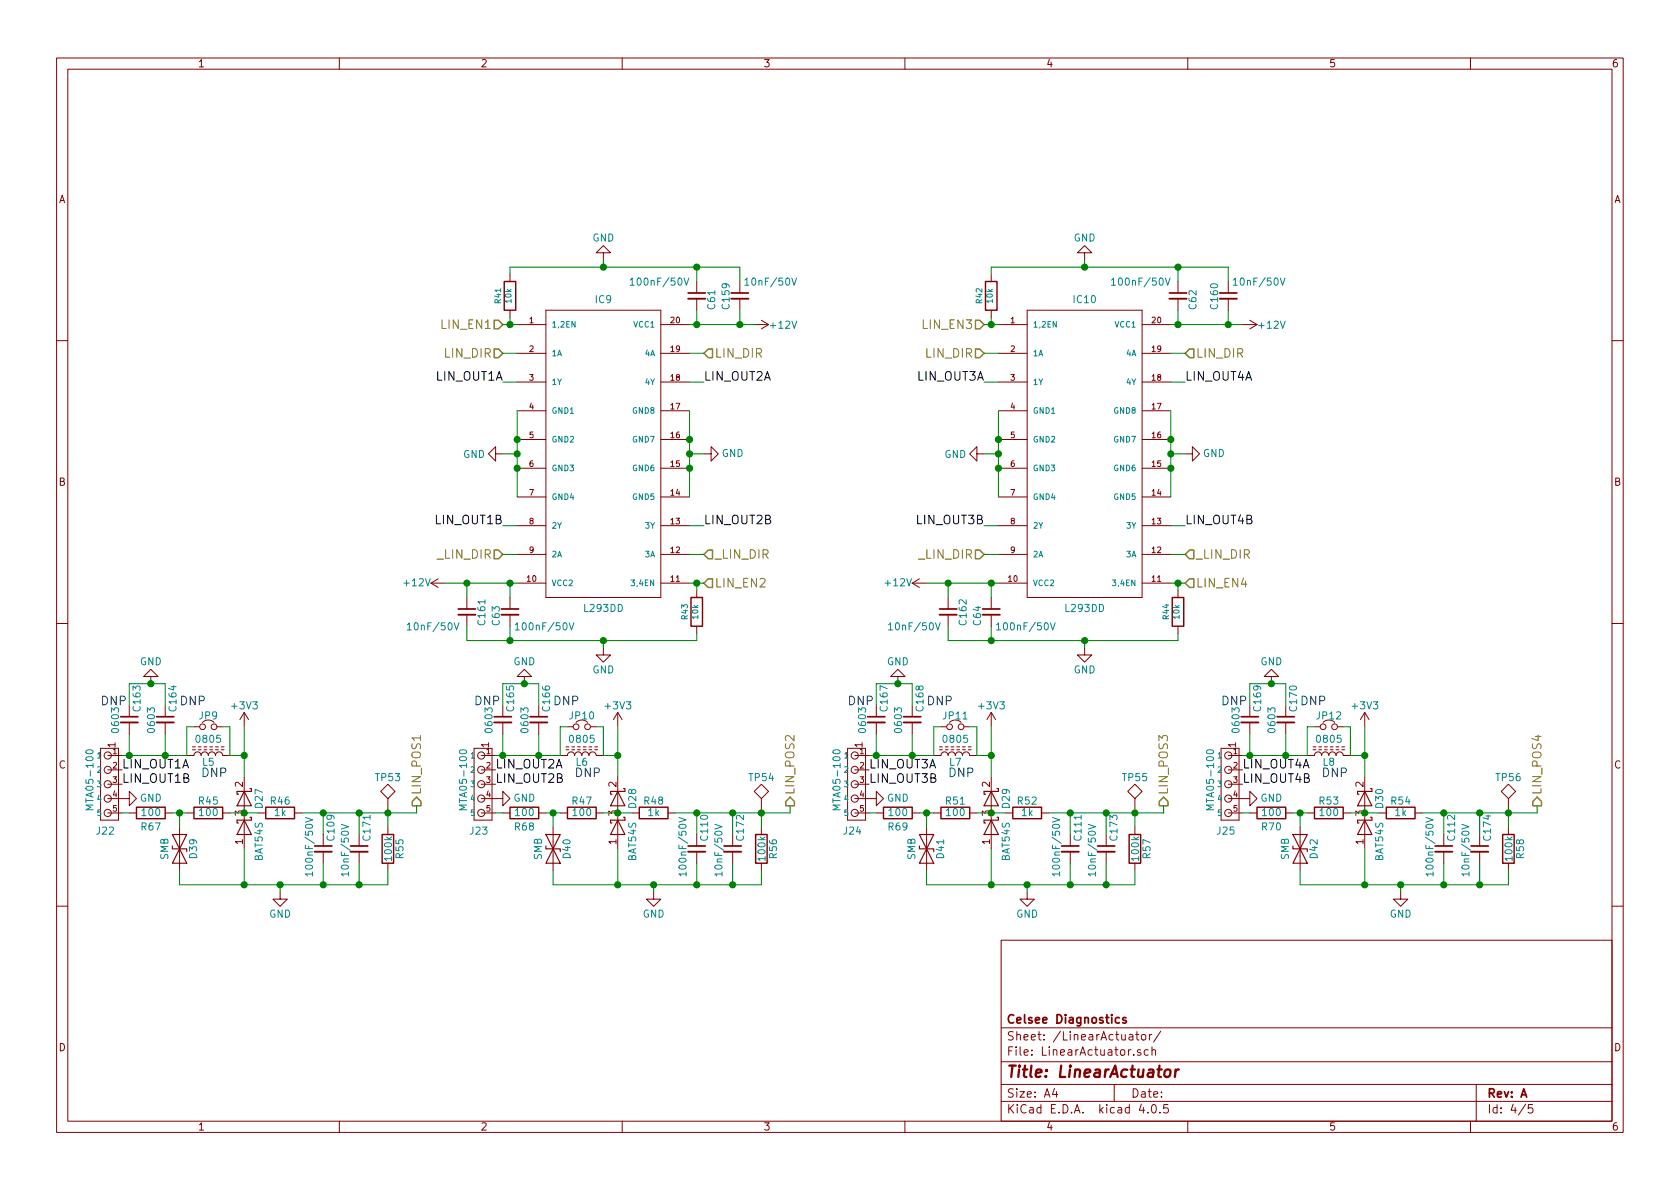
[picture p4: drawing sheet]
EESchema Schematic File Version 2
LIBS:power
LIBS:device
LIBS:transistors
LIBS:conn
LIBS:linear
LIBS:regul
LIBS:74xx
LIBS:cmos4000
LIBS:adc-dac
LIBS:memory
LIBS:xilinx
LIBS:microcontrollers
LIBS:dsp
LIBS:microchip
LIBS:analog_switches
LIBS:motorola
LIBS:texas
LIBS:intel
LIBS:audio
LIBS:interface
LIBS:digital-audio
LIBS:philips
LIBS:display
LIBS:cypress
LIBS:siliconi
LIBS:opto
LIBS:atmel
LIBS:contrib
LIBS:valves
LIBS:FreedomBoards
LIBS:FQT13N06L
LIBS:con-amp
LIBS:l293dd
LIBS:l6472
LIBS:bat43
LIBS:bav99
LIBS:schmitt
LIBS:TruStability
LIBS:TestPoint
LIBS:diodes
LIBS:jumper
LIBS:PREP400-cache
EELAYER 25 0
EELAYER END
$Descr A4 11693 8268
encoding utf-8
Sheet 4 5
Title "LinearActuator"
Date ""
Rev "A"
Comp "Celsee Diagnostics"
Comment1 ""
Comment2 ""
Comment3 ""
Comment4 ""
$EndDescr
Text HLabel 3500 2450 0    60   Input ~ 0
LIN_DIR
Text HLabel 3500 2250 0    60   Input ~ 0
LIN_EN1
Text HLabel 4900 4050 2    60   Input ~ 0
LIN_EN2
$Comp
L L293DD IC9
U 1 1
P 4200 2950
F 0 "IC9" H 4200 3800 50  0000 C BNN
F 1 "L293DD" H 4200 1650 50  0000 C BNN
F 2 "ics:SOIC-20" H 4200 3100 50  0001 C CNN
F 3 "~" H 4200 2950 60  0000 C CNN
	1    4200 2950
	1    0    0    -1  
$EndComp
$Comp
L R R43
U 1 1
P 4850 4250
F 0 "R43" V 4930 4250 40  0000 C CNN
F 1 "10k" V 4857 4251 40  0000 C CNN
F 2 "resistors:RES_SMD_0603" V 4780 4250 30  0001 C CNN
F 3 "~" H 4850 4250 30  0000 C CNN
F 4 "RMCF0402FT10K0" H 4850 4250 30  0001 C CNN "Field5"
F 5 "RMCF0402FT10K0CT-ND" H 4850 4250 30  0001 C CNN "Field6"
F 6 "RES 10K OHM 1/16W 1% 0402" H 4850 4250 30  0001 C CNN "Field7"
	1    4850 4250
	-1   0    0    1   
$EndComp
Text HLabel 4900 3850 2    60   Input ~ 0
_LIN_DIR
Text HLabel 3500 3850 0    60   Input ~ 0
_LIN_DIR
Text HLabel 4900 2450 2    60   Input ~ 0
LIN_DIR
$Comp
L GND #PWR0108
U 1 1
P 3500 3150
F 0 "#PWR0108" H 3500 2900 50  0001 C CNN
F 1 "GND" V 3500 2950 50  0000 C CNN
F 2 "" H 3500 3150 50  0000 C CNN
F 3 "" H 3500 3150 50  0000 C CNN
	1    3500 3150
	0    1    1    0   
$EndComp
$Comp
L GND #PWR0109
U 1 1
P 4900 3150
F 0 "#PWR0109" H 4900 2900 50  0001 C CNN
F 1 "GND" V 4900 2950 50  0000 C CNN
F 2 "" H 4900 3150 50  0000 C CNN
F 3 "" H 4900 3150 50  0000 C CNN
	1    4900 3150
	0    -1   -1   0   
$EndComp
$Comp
L +12V #PWR0110
U 1 1
P 3100 4050
F 0 "#PWR0110" H 3100 3900 50  0001 C CNN
F 1 "+12V" V 3100 4250 50  0000 C CNN
F 2 "" H 3100 4050 50  0000 C CNN
F 3 "" H 3100 4050 50  0000 C CNN
	1    3100 4050
	0    -1   -1   0   
$EndComp
$Comp
L +12V #PWR0111
U 1 1
P 5250 2250
F 0 "#PWR0111" H 5250 2100 50  0001 C CNN
F 1 "+12V" V 5250 2450 50  0000 C CNN
F 2 "" H 5250 2250 50  0000 C CNN
F 3 "" H 5250 2250 50  0000 C CNN
	1    5250 2250
	0    1    1    0   
$EndComp
$Comp
L GND #PWR0112
U 1 1
P 4200 4500
F 0 "#PWR0112" H 4200 4250 50  0001 C CNN
F 1 "GND" H 4200 4350 50  0000 C CNN
F 2 "" H 4200 4500 50  0000 C CNN
F 3 "" H 4200 4500 50  0000 C CNN
	1    4200 4500
	1    0    0    -1  
$EndComp
$Comp
L R R41
U 1 1
P 3550 2050
F 0 "R41" V 3630 2050 40  0000 C CNN
F 1 "10k" V 3557 2051 40  0000 C CNN
F 2 "resistors:RES_SMD_0603" V 3480 2050 30  0001 C CNN
F 3 "~" H 3550 2050 30  0000 C CNN
F 4 "RMCF0402FT10K0" H 3550 2050 30  0001 C CNN "Field5"
F 5 "RMCF0402FT10K0CT-ND" H 3550 2050 30  0001 C CNN "Field6"
F 6 "RES 10K OHM 1/16W 1% 0402" H 3550 2050 30  0001 C CNN "Field7"
	1    3550 2050
	-1   0    0    1   
$EndComp
Text Label 3500 2650 2    60   ~ 0
LIN_OUT1A
Text Label 3500 3650 2    60   ~ 0
LIN_OUT1B
Text Label 4900 2650 0    60   ~ 0
LIN_OUT2A
Text Label 4900 3650 0    60   ~ 0
LIN_OUT2B
Text HLabel 6850 2450 0    60   Input ~ 0
LIN_DIR
Text HLabel 6850 2250 0    60   Input ~ 0
LIN_EN3
Text HLabel 8250 4050 2    60   Input ~ 0
LIN_EN4
$Comp
L L293DD IC10
U 1 1
P 7550 2950
F 0 "IC10" H 7550 3800 50  0000 C BNN
F 1 "L293DD" H 7550 1650 50  0000 C BNN
F 2 "ics:SOIC-20" H 7550 3100 50  0001 C CNN
F 3 "~" H 7550 2950 60  0000 C CNN
	1    7550 2950
	1    0    0    -1  
$EndComp
Text HLabel 8250 3850 2    60   Input ~ 0
_LIN_DIR
Text HLabel 6850 3850 0    60   Input ~ 0
_LIN_DIR
Text HLabel 8250 2450 2    60   Input ~ 0
LIN_DIR
$Comp
L GND #PWR0113
U 1 1
P 6850 3150
F 0 "#PWR0113" H 6850 2900 50  0001 C CNN
F 1 "GND" V 6850 2950 50  0000 C CNN
F 2 "" H 6850 3150 50  0000 C CNN
F 3 "" H 6850 3150 50  0000 C CNN
	1    6850 3150
	0    1    1    0   
$EndComp
$Comp
L GND #PWR0114
U 1 1
P 8250 3150
F 0 "#PWR0114" H 8250 2900 50  0001 C CNN
F 1 "GND" V 8250 2950 50  0000 C CNN
F 2 "" H 8250 3150 50  0000 C CNN
F 3 "" H 8250 3150 50  0000 C CNN
	1    8250 3150
	0    -1   -1   0   
$EndComp
$Comp
L +12V #PWR0115
U 1 1
P 6450 4050
F 0 "#PWR0115" H 6450 3900 50  0001 C CNN
F 1 "+12V" V 6450 4250 50  0000 C CNN
F 2 "" H 6450 4050 50  0000 C CNN
F 3 "" H 6450 4050 50  0000 C CNN
	1    6450 4050
	0    -1   -1   0   
$EndComp
Text Label 6850 2650 2    60   ~ 0
LIN_OUT3A
Text Label 6850 3650 2    60   ~ 0
LIN_OUT3B
Text Label 8250 2650 0    60   ~ 0
LIN_OUT4A
Text Label 8250 3650 0    60   ~ 0
LIN_OUT4B
Text Label 850  5350 0    60   ~ 0
LIN_OUT1A
Text Label 850  5450 0    60   ~ 0
LIN_OUT1B
$Comp
L MTA05-100 J22
U 1 1
P 750 5450
F 0 "J22" V 1100 5400 50  0000 L BNN
F 1 "MTA05-100" H 500 5550 50  0000 L BNN
F 2 "connectors:CON_AMP_MTA100_1x5" H 750 5600 50  0001 C CNN
F 3 "" H 750 5450 60  0000 C CNN
F 4 "640456-5" H 750 5450 60  0001 C CNN "Field5"
F 5 "A19471-ND" H 750 5450 60  0001 C CNN "Field6"
F 6 "CONN HEADER VERT 5POS .100 TIN" H 750 5450 60  0001 C CNN "Field7"
	1    750  5450
	0    -1   1    0   
$EndComp
Text HLabel 2900 5600 1    60   Output ~ 0
LIN_POS1
$Comp
L GND #PWR0116
U 1 1
P 850 5550
F 0 "#PWR0116" H 850 5300 50  0001 C CNN
F 1 "GND" V 850 5350 50  0000 C CNN
F 2 "" H 850 5550 50  0000 C CNN
F 3 "" H 850 5550 50  0000 C CNN
	1    850  5550
	0    -1   -1   0   
$EndComp
$Comp
L C_Small C63
U 1 1
P 3550 4250
F 0 "C63" V 3450 4150 50  0000 L CNN
F 1 "100nF/50V" H 4000 4150 50  0000 R CNN
F 2 "capacitors:CAP_SMD_0603" H 3550 4250 50  0001 C CNN
F 3 "" H 3550 4250 50  0000 C CNN
	1    3550 4250
	1    0    0    -1  
$EndComp
$Comp
L C_Small C61
U 1 1
P 4850 2050
F 0 "C61" V 4950 1950 50  0000 L CNN
F 1 "100nF/50V" H 4800 2150 50  0000 R CNN
F 2 "capacitors:CAP_SMD_0603" H 4850 2050 50  0001 C CNN
F 3 "" H 4850 2050 50  0000 C CNN
	1    4850 2050
	1    0    0    -1  
$EndComp
$Comp
L GND #PWR0117
U 1 1
P 4200 1800
F 0 "#PWR0117" H 4200 1550 50  0001 C CNN
F 1 "GND" H 4200 1650 50  0000 C CNN
F 2 "" H 4200 1800 50  0000 C CNN
F 3 "" H 4200 1800 50  0000 C CNN
	1    4200 1800
	-1   0    0    1   
$EndComp
$Comp
L R R42
U 1 1
P 6900 2050
F 0 "R42" V 6980 2050 40  0000 C CNN
F 1 "10k" V 6907 2051 40  0000 C CNN
F 2 "resistors:RES_SMD_0603" V 6830 2050 30  0001 C CNN
F 3 "~" H 6900 2050 30  0000 C CNN
F 4 "RMCF0402FT10K0" H 6900 2050 30  0001 C CNN "Field5"
F 5 "RMCF0402FT10K0CT-ND" H 6900 2050 30  0001 C CNN "Field6"
F 6 "RES 10K OHM 1/16W 1% 0402" H 6900 2050 30  0001 C CNN "Field7"
	1    6900 2050
	-1   0    0    1   
$EndComp
$Comp
L C_Small C62
U 1 1
P 8200 2050
F 0 "C62" V 8300 1950 50  0000 L CNN
F 1 "100nF/50V" H 8150 2150 50  0000 R CNN
F 2 "capacitors:CAP_SMD_0603" H 8200 2050 50  0001 C CNN
F 3 "" H 8200 2050 50  0000 C CNN
	1    8200 2050
	1    0    0    -1  
$EndComp
$Comp
L GND #PWR0118
U 1 1
P 7550 1800
F 0 "#PWR0118" H 7550 1550 50  0001 C CNN
F 1 "GND" H 7550 1650 50  0000 C CNN
F 2 "" H 7550 1800 50  0000 C CNN
F 3 "" H 7550 1800 50  0000 C CNN
	1    7550 1800
	-1   0    0    1   
$EndComp
$Comp
L R R44
U 1 1
P 8200 4250
F 0 "R44" V 8280 4250 40  0000 C CNN
F 1 "10k" V 8207 4251 40  0000 C CNN
F 2 "resistors:RES_SMD_0603" V 8130 4250 30  0001 C CNN
F 3 "~" H 8200 4250 30  0000 C CNN
F 4 "RMCF0402FT10K0" H 8200 4250 30  0001 C CNN "Field5"
F 5 "RMCF0402FT10K0CT-ND" H 8200 4250 30  0001 C CNN "Field6"
F 6 "RES 10K OHM 1/16W 1% 0402" H 8200 4250 30  0001 C CNN "Field7"
	1    8200 4250
	-1   0    0    1   
$EndComp
$Comp
L GND #PWR0119
U 1 1
P 7550 4500
F 0 "#PWR0119" H 7550 4250 50  0001 C CNN
F 1 "GND" H 7550 4350 50  0000 C CNN
F 2 "" H 7550 4500 50  0000 C CNN
F 3 "" H 7550 4500 50  0000 C CNN
	1    7550 4500
	1    0    0    -1  
$EndComp
$Comp
L C_Small C64
U 1 1
P 6900 4250
F 0 "C64" V 6800 4150 50  0000 L CNN
F 1 "100nF/50V" H 7350 4150 50  0000 R CNN
F 2 "capacitors:CAP_SMD_0603" H 6900 4250 50  0001 C CNN
F 3 "" H 6900 4250 50  0000 C CNN
	1    6900 4250
	1    0    0    -1  
$EndComp
$Comp
L R R45
U 1 1
P 1450 5650
F 0 "R45" V 1530 5650 50  0000 C CNN
F 1 "100" V 1450 5650 50  0000 C CNN
F 2 "resistors:RES_SMD_0603" V 1380 5650 50  0001 C CNN
F 3 "" H 1450 5650 50  0000 C CNN
	1    1450 5650
	0    -1   -1   0   
$EndComp
$Comp
L +3V3 #PWR0120
U 1 1
P 1700 5050
F 0 "#PWR0120" H 1700 4900 50  0001 C CNN
F 1 "+3V3" H 1700 5200 50  0000 C CNN
F 2 "" H 1700 5050 50  0000 C CNN
F 3 "" H 1700 5050 50  0000 C CNN
	1    1700 5050
	1    0    0    -1  
$EndComp
$Comp
L C_Small C109
U 1 1
P 2250 5900
F 0 "C109" V 2300 5950 50  0000 L CNN
F 1 "100nF/50V" V 2150 5700 50  0000 L CNN
F 2 "capacitors:CAP_SMD_0603" H 2250 5900 50  0001 C CNN
F 3 "" H 2250 5900 50  0000 C CNN
	1    2250 5900
	1    0    0    -1  
$EndComp
$Comp
L R R46
U 1 1
P 1950 5650
F 0 "R46" V 2030 5650 50  0000 C CNN
F 1 "1k" V 1950 5650 50  0000 C CNN
F 2 "resistors:RES_SMD_0603" V 1880 5650 50  0001 C CNN
F 3 "" H 1950 5650 50  0000 C CNN
	1    1950 5650
	0    -1   -1   0   
$EndComp
$Comp
L GND #PWR0121
U 1 1
P 1950 6200
F 0 "#PWR0121" H 1950 5950 50  0001 C CNN
F 1 "GND" H 1950 6050 50  0000 C CNN
F 2 "" H 1950 6200 50  0000 C CNN
F 3 "" H 1950 6200 50  0000 C CNN
	1    1950 6200
	1    0    0    -1  
$EndComp
$Comp
L TP TP53
U 1 1
P 2700 5600
F 0 "TP53" H 2700 5800 50  0000 C CNN
F 1 "TP" H 2700 5500 50  0001 C CNN
F 2 "probes:TP_SMD_0603" H 2800 5550 50  0001 C CNN
F 3 "" H 2800 5550 50  0000 C CNN
	1    2700 5600
	1    0    0    -1  
$EndComp
$Comp
L R R55
U 1 1
P 2700 5900
F 0 "R55" V 2780 5900 50  0000 C CNN
F 1 "100k" V 2700 5900 50  0000 C CNN
F 2 "resistors:RES_SMD_0603" V 2630 5900 50  0001 C CNN
F 3 "" H 2700 5900 50  0000 C CNN
	1    2700 5900
	1    0    0    -1  
$EndComp
Wire Wire Line
	3100 4050 3600 4050
Wire Wire Line
	4800 3650 4900 3650
Wire Wire Line
	3600 2850 3600 3450
Wire Wire Line
	4800 2850 4800 3450
Wire Wire Line
	4800 2650 4900 2650
Wire Wire Line
	4800 4050 4900 4050
Connection ~ 3600 3050
Connection ~ 3600 3250
Wire Wire Line
	3500 3150 3600 3150
Connection ~ 3600 3150
Connection ~ 4800 3050
Connection ~ 4800 3250
Wire Wire Line
	4900 3150 4800 3150
Connection ~ 4800 3150
Wire Wire Line
	3500 2250 3600 2250
Wire Wire Line
	3600 2450 3500 2450
Wire Wire Line
	3500 2650 3600 2650
Wire Wire Line
	3500 3650 3600 3650
Wire Wire Line
	3500 3850 3600 3850
Wire Wire Line
	4800 3850 4900 3850
Wire Wire Line
	4800 2450 4900 2450
Wire Wire Line
	4800 2250 5250 2250
Wire Wire Line
	6450 4050 6950 4050
Wire Wire Line
	8150 3650 8250 3650
Wire Wire Line
	6950 2850 6950 3450
Wire Wire Line
	8150 2850 8150 3450
Wire Wire Line
	8150 2650 8250 2650
Wire Wire Line
	8150 4050 8250 4050
Connection ~ 6950 3050
Connection ~ 6950 3250
Wire Wire Line
	6850 3150 6950 3150
Connection ~ 6950 3150
Connection ~ 8150 3050
Connection ~ 8150 3250
Wire Wire Line
	8250 3150 8150 3150
Connection ~ 8150 3150
Wire Wire Line
	6950 2450 6850 2450
Wire Wire Line
	6850 2650 6950 2650
Wire Wire Line
	6850 3650 6950 3650
Wire Wire Line
	6850 3850 6950 3850
Wire Wire Line
	8150 3850 8250 3850
Wire Wire Line
	8150 2450 8250 2450
Wire Wire Line
	8150 2250 8650 2250
Wire Wire Line
	3550 4150 3550 4050
Connection ~ 3550 4050
Wire Wire Line
	4850 4100 4850 4050
Connection ~ 4850 4050
Wire Wire Line
	4850 4450 4850 4400
Wire Wire Line
	3250 4450 4850 4450
Wire Wire Line
	3550 4450 3550 4350
Wire Wire Line
	4200 4500 4200 4450
Connection ~ 4200 4450
Wire Wire Line
	3550 2200 3550 2250
Connection ~ 3550 2250
Wire Wire Line
	4850 2150 4850 2250
Connection ~ 4850 2250
Wire Wire Line
	3550 1900 3550 1850
Wire Wire Line
	3550 1850 5150 1850
Wire Wire Line
	4850 1850 4850 1950
Wire Wire Line
	4200 1850 4200 1800
Connection ~ 4200 1850
Wire Wire Line
	6900 1900 6900 1850
Wire Wire Line
	6900 1850 8550 1850
Wire Wire Line
	8200 1850 8200 1950
Wire Wire Line
	7550 1850 7550 1800
Connection ~ 7550 1850
Wire Wire Line
	6850 2250 6950 2250
Wire Wire Line
	8200 2250 8200 2150
Connection ~ 8200 2250
Wire Wire Line
	6900 2200 6900 2250
Connection ~ 6900 2250
Wire Wire Line
	8200 4450 8200 4400
Wire Wire Line
	6600 4450 8200 4450
Wire Wire Line
	6900 4450 6900 4350
Wire Wire Line
	7550 4500 7550 4450
Connection ~ 7550 4450
Wire Wire Line
	8200 4100 8200 4050
Connection ~ 8200 4050
Wire Wire Line
	6900 4150 6900 4050
Connection ~ 6900 4050
Wire Wire Line
	2100 5650 2900 5650
Wire Wire Line
	2250 5650 2250 5800
Wire Wire Line
	2700 5650 2700 5750
Connection ~ 2250 5650
Connection ~ 2700 5650
Text Label 3450 5350 0    60   ~ 0
LIN_OUT2A
Text Label 3450 5450 0    60   ~ 0
LIN_OUT2B
$Comp
L MTA05-100 J23
U 1 1
P 3350 5450
F 0 "J23" V 3700 5400 50  0000 L BNN
F 1 "MTA05-100" H 3100 5550 50  0000 L BNN
F 2 "connectors:CON_AMP_MTA100_1x5" H 3350 5600 50  0001 C CNN
F 3 "" H 3350 5450 60  0000 C CNN
F 4 "640456-5" H 3350 5450 60  0001 C CNN "Field5"
F 5 "A19471-ND" H 3350 5450 60  0001 C CNN "Field6"
F 6 "CONN HEADER VERT 5POS .100 TIN" H 3350 5450 60  0001 C CNN "Field7"
	1    3350 5450
	0    -1   1    0   
$EndComp
Text HLabel 5500 5600 1    60   Output ~ 0
LIN_POS2
$Comp
L GND #PWR0122
U 1 1
P 3450 5550
F 0 "#PWR0122" H 3450 5300 50  0001 C CNN
F 1 "GND" V 3450 5350 50  0000 C CNN
F 2 "" H 3450 5550 50  0000 C CNN
F 3 "" H 3450 5550 50  0000 C CNN
	1    3450 5550
	0    -1   -1   0   
$EndComp
$Comp
L R R47
U 1 1
P 4050 5650
F 0 "R47" V 4130 5650 50  0000 C CNN
F 1 "100" V 4050 5650 50  0000 C CNN
F 2 "resistors:RES_SMD_0603" V 3980 5650 50  0001 C CNN
F 3 "" H 4050 5650 50  0000 C CNN
	1    4050 5650
	0    -1   -1   0   
$EndComp
$Comp
L C_Small C110
U 1 1
P 4850 5900
F 0 "C110" V 4900 5950 50  0000 L CNN
F 1 "100nF/50V" V 4750 5700 50  0000 L CNN
F 2 "capacitors:CAP_SMD_0603" H 4850 5900 50  0001 C CNN
F 3 "" H 4850 5900 50  0000 C CNN
	1    4850 5900
	1    0    0    -1  
$EndComp
$Comp
L R R48
U 1 1
P 4550 5650
F 0 "R48" V 4630 5650 50  0000 C CNN
F 1 "1k" V 4550 5650 50  0000 C CNN
F 2 "resistors:RES_SMD_0603" V 4480 5650 50  0001 C CNN
F 3 "" H 4550 5650 50  0000 C CNN
	1    4550 5650
	0    -1   -1   0   
$EndComp
$Comp
L GND #PWR0123
U 1 1
P 4550 6200
F 0 "#PWR0123" H 4550 5950 50  0001 C CNN
F 1 "GND" H 4550 6050 50  0000 C CNN
F 2 "" H 4550 6200 50  0000 C CNN
F 3 "" H 4550 6200 50  0000 C CNN
	1    4550 6200
	1    0    0    -1  
$EndComp
$Comp
L TP TP54
U 1 1
P 5300 5600
F 0 "TP54" H 5300 5800 50  0000 C CNN
F 1 "TP" H 5300 5500 50  0001 C CNN
F 2 "probes:TP_SMD_0603" H 5400 5550 50  0001 C CNN
F 3 "" H 5400 5550 50  0000 C CNN
	1    5300 5600
	1    0    0    -1  
$EndComp
$Comp
L R R56
U 1 1
P 5300 5900
F 0 "R56" V 5380 5900 50  0000 C CNN
F 1 "100k" V 5300 5900 50  0000 C CNN
F 2 "resistors:RES_SMD_0603" V 5230 5900 50  0001 C CNN
F 3 "" H 5300 5900 50  0000 C CNN
	1    5300 5900
	1    0    0    -1  
$EndComp
Text Label 6050 5350 0    60   ~ 0
LIN_OUT3A
Text Label 6050 5450 0    60   ~ 0
LIN_OUT3B
$Comp
L MTA05-100 J24
U 1 1
P 5950 5450
F 0 "J24" V 6300 5400 50  0000 L BNN
F 1 "MTA05-100" H 5700 5550 50  0000 L BNN
F 2 "connectors:CON_AMP_MTA100_1x5" H 5950 5600 50  0001 C CNN
F 3 "" H 5950 5450 60  0000 C CNN
F 4 "640456-5" H 5950 5450 60  0001 C CNN "Field5"
F 5 "A19471-ND" H 5950 5450 60  0001 C CNN "Field6"
F 6 "CONN HEADER VERT 5POS .100 TIN" H 5950 5450 60  0001 C CNN "Field7"
	1    5950 5450
	0    -1   1    0   
$EndComp
Text HLabel 8100 5600 1    60   Output ~ 0
LIN_POS3
$Comp
L GND #PWR0124
U 1 1
P 6050 5550
F 0 "#PWR0124" H 6050 5300 50  0001 C CNN
F 1 "GND" V 6050 5350 50  0000 C CNN
F 2 "" H 6050 5550 50  0000 C CNN
F 3 "" H 6050 5550 50  0000 C CNN
	1    6050 5550
	0    -1   -1   0   
$EndComp
$Comp
L R R51
U 1 1
P 6650 5650
F 0 "R51" V 6730 5650 50  0000 C CNN
F 1 "100" V 6650 5650 50  0000 C CNN
F 2 "resistors:RES_SMD_0603" V 6580 5650 50  0001 C CNN
F 3 "" H 6650 5650 50  0000 C CNN
	1    6650 5650
	0    -1   -1   0   
$EndComp
$Comp
L C_Small C111
U 1 1
P 7450 5900
F 0 "C111" V 7500 5950 50  0000 L CNN
F 1 "100nF/50V" V 7350 5700 50  0000 L CNN
F 2 "capacitors:CAP_SMD_0603" H 7450 5900 50  0001 C CNN
F 3 "" H 7450 5900 50  0000 C CNN
	1    7450 5900
	1    0    0    -1  
$EndComp
$Comp
L R R52
U 1 1
P 7150 5650
F 0 "R52" V 7230 5650 50  0000 C CNN
F 1 "1k" V 7150 5650 50  0000 C CNN
F 2 "resistors:RES_SMD_0603" V 7080 5650 50  0001 C CNN
F 3 "" H 7150 5650 50  0000 C CNN
	1    7150 5650
	0    -1   -1   0   
$EndComp
$Comp
L GND #PWR0125
U 1 1
P 7150 6200
F 0 "#PWR0125" H 7150 5950 50  0001 C CNN
F 1 "GND" H 7150 6050 50  0000 C CNN
F 2 "" H 7150 6200 50  0000 C CNN
F 3 "" H 7150 6200 50  0000 C CNN
	1    7150 6200
	1    0    0    -1  
$EndComp
$Comp
L TP TP55
U 1 1
P 7900 5600
F 0 "TP55" H 7900 5800 50  0000 C CNN
F 1 "TP" H 7900 5500 50  0001 C CNN
F 2 "probes:TP_SMD_0603" H 8000 5550 50  0001 C CNN
F 3 "" H 8000 5550 50  0000 C CNN
	1    7900 5600
	1    0    0    -1  
$EndComp
$Comp
L R R57
U 1 1
P 7900 5900
F 0 "R57" V 7980 5900 50  0000 C CNN
F 1 "100k" V 7900 5900 50  0000 C CNN
F 2 "resistors:RES_SMD_0603" V 7830 5900 50  0001 C CNN
F 3 "" H 7900 5900 50  0000 C CNN
	1    7900 5900
	1    0    0    -1  
$EndComp
Wire Wire Line
	7300 5650 8100 5650
Wire Wire Line
	7450 5650 7450 5800
Wire Wire Line
	7900 5650 7900 5750
Connection ~ 7450 5650
Connection ~ 7900 5650
Text Label 8650 5350 0    60   ~ 0
LIN_OUT4A
Text Label 8650 5450 0    60   ~ 0
LIN_OUT4B
$Comp
L MTA05-100 J25
U 1 1
P 8550 5450
F 0 "J25" V 8900 5400 50  0000 L BNN
F 1 "MTA05-100" H 8300 5550 50  0000 L BNN
F 2 "connectors:CON_AMP_MTA100_1x5" H 8550 5600 50  0001 C CNN
F 3 "" H 8550 5450 60  0000 C CNN
F 4 "640456-5" H 8550 5450 60  0001 C CNN "Field5"
F 5 "A19471-ND" H 8550 5450 60  0001 C CNN "Field6"
F 6 "CONN HEADER VERT 5POS .100 TIN" H 8550 5450 60  0001 C CNN "Field7"
	1    8550 5450
	0    -1   1    0   
$EndComp
Text HLabel 10700 5600 1    60   Output ~ 0
LIN_POS4
$Comp
L GND #PWR0126
U 1 1
P 8650 5550
F 0 "#PWR0126" H 8650 5300 50  0001 C CNN
F 1 "GND" V 8650 5350 50  0000 C CNN
F 2 "" H 8650 5550 50  0000 C CNN
F 3 "" H 8650 5550 50  0000 C CNN
	1    8650 5550
	0    -1   -1   0   
$EndComp
$Comp
L R R53
U 1 1
P 9250 5650
F 0 "R53" V 9330 5650 50  0000 C CNN
F 1 "100" V 9250 5650 50  0000 C CNN
F 2 "resistors:RES_SMD_0603" V 9180 5650 50  0001 C CNN
F 3 "" H 9250 5650 50  0000 C CNN
	1    9250 5650
	0    -1   -1   0   
$EndComp
$Comp
L C_Small C112
U 1 1
P 10050 5900
F 0 "C112" V 10100 5950 50  0000 L CNN
F 1 "100nF/50V" V 9950 5700 50  0000 L CNN
F 2 "capacitors:CAP_SMD_0603" H 10050 5900 50  0001 C CNN
F 3 "" H 10050 5900 50  0000 C CNN
	1    10050 5900
	1    0    0    -1  
$EndComp
$Comp
L R R54
U 1 1
P 9750 5650
F 0 "R54" V 9830 5650 50  0000 C CNN
F 1 "1k" V 9750 5650 50  0000 C CNN
F 2 "resistors:RES_SMD_0603" V 9680 5650 50  0001 C CNN
F 3 "" H 9750 5650 50  0000 C CNN
	1    9750 5650
	0    -1   -1   0   
$EndComp
$Comp
L GND #PWR0127
U 1 1
P 9750 6200
F 0 "#PWR0127" H 9750 5950 50  0001 C CNN
F 1 "GND" H 9750 6050 50  0000 C CNN
F 2 "" H 9750 6200 50  0000 C CNN
F 3 "" H 9750 6200 50  0000 C CNN
	1    9750 6200
	1    0    0    -1  
$EndComp
$Comp
L TP TP56
U 1 1
P 10500 5600
F 0 "TP56" H 10500 5800 50  0000 C CNN
F 1 "TP" H 10500 5500 50  0001 C CNN
F 2 "probes:TP_SMD_0603" H 10600 5550 50  0001 C CNN
F 3 "" H 10600 5550 50  0000 C CNN
	1    10500 5600
	1    0    0    -1  
$EndComp
$Comp
L R R58
U 1 1
P 10500 5900
F 0 "R58" V 10580 5900 50  0000 C CNN
F 1 "100k" V 10500 5900 50  0000 C CNN
F 2 "resistors:RES_SMD_0603" V 10430 5900 50  0001 C CNN
F 3 "" H 10500 5900 50  0000 C CNN
	1    10500 5900
	1    0    0    -1  
$EndComp
Wire Wire Line
	9900 5650 10700 5650
Wire Wire Line
	10050 5650 10050 5800
Wire Wire Line
	10500 5650 10500 5750
Connection ~ 10050 5650
Connection ~ 10500 5650
$Comp
L L_Core_Ferrite L5
U 1 1
P 1450 5250
F 0 "L5" V 1400 5250 50  0000 C CNN
F 1 "0805" V 1560 5250 50  0000 C CNN
F 2 "ferrites:FER_SMD_0805" H 1450 5250 50  0001 C CNN
F 3 "" H 1450 5250 50  0000 C CNN
	1    1450 5250
	0    -1   -1   0   
$EndComp
$Comp
L C_Small C164
U 1 1
P 1150 5000
F 0 "C164" V 1200 5050 50  0000 L CNN
F 1 "0603" V 1050 4900 50  0000 L CNN
F 2 "capacitors:CAP_SMD_0603" H 1150 5000 50  0001 C CNN
F 3 "" H 1150 5000 50  0000 C CNN
	1    1150 5000
	1    0    0    -1  
$EndComp
$Comp
L C_Small C163
U 1 1
P 900 5000
F 0 "C163" V 950 5050 50  0000 L CNN
F 1 "0603" V 800 4900 50  0000 L CNN
F 2 "capacitors:CAP_SMD_0603" H 900 5000 50  0001 C CNN
F 3 "" H 900 5000 50  0000 C CNN
	1    900  5000
	1    0    0    -1  
$EndComp
$Comp
L GND #PWR0128
U 1 1
P 1050 4750
F 0 "#PWR0128" H 1050 4500 50  0001 C CNN
F 1 "GND" H 1050 4600 50  0000 C CNN
F 2 "" H 1050 4750 50  0000 C CNN
F 3 "" H 1050 4750 50  0000 C CNN
	1    1050 4750
	-1   0    0    1   
$EndComp
Wire Wire Line
	900  4900 900  4750
Wire Wire Line
	900  4750 1150 4750
Wire Wire Line
	1150 4750 1150 4900
Connection ~ 1050 4750
Wire Wire Line
	850  5250 1300 5250
Wire Wire Line
	900  5250 900  5100
Wire Wire Line
	1150 5250 1150 5100
Connection ~ 900  5250
Connection ~ 1150 5250
$Comp
L +3V3 #PWR0129
U 1 1
P 4300 5050
F 0 "#PWR0129" H 4300 4900 50  0001 C CNN
F 1 "+3V3" H 4300 5200 50  0000 C CNN
F 2 "" H 4300 5050 50  0000 C CNN
F 3 "" H 4300 5050 50  0000 C CNN
	1    4300 5050
	1    0    0    -1  
$EndComp
$Comp
L L_Core_Ferrite L6
U 1 1
P 4050 5250
F 0 "L6" V 4000 5250 50  0000 C CNN
F 1 "0805" V 4160 5250 50  0000 C CNN
F 2 "ferrites:FER_SMD_0805" H 4050 5250 50  0001 C CNN
F 3 "" H 4050 5250 50  0000 C CNN
	1    4050 5250
	0    -1   -1   0   
$EndComp
$Comp
L C_Small C166
U 1 1
P 3750 5000
F 0 "C166" V 3800 5050 50  0000 L CNN
F 1 "0603" V 3650 4900 50  0000 L CNN
F 2 "capacitors:CAP_SMD_0603" H 3750 5000 50  0001 C CNN
F 3 "" H 3750 5000 50  0000 C CNN
	1    3750 5000
	1    0    0    -1  
$EndComp
$Comp
L C_Small C165
U 1 1
P 3500 5000
F 0 "C165" V 3550 5050 50  0000 L CNN
F 1 "0603" V 3400 4900 50  0000 L CNN
F 2 "capacitors:CAP_SMD_0603" H 3500 5000 50  0001 C CNN
F 3 "" H 3500 5000 50  0000 C CNN
	1    3500 5000
	1    0    0    -1  
$EndComp
$Comp
L GND #PWR0130
U 1 1
P 3650 4750
F 0 "#PWR0130" H 3650 4500 50  0001 C CNN
F 1 "GND" H 3650 4600 50  0000 C CNN
F 2 "" H 3650 4750 50  0000 C CNN
F 3 "" H 3650 4750 50  0000 C CNN
	1    3650 4750
	-1   0    0    1   
$EndComp
$Comp
L +3V3 #PWR0131
U 1 1
P 6900 5050
F 0 "#PWR0131" H 6900 4900 50  0001 C CNN
F 1 "+3V3" H 6900 5200 50  0000 C CNN
F 2 "" H 6900 5050 50  0000 C CNN
F 3 "" H 6900 5050 50  0000 C CNN
	1    6900 5050
	1    0    0    -1  
$EndComp
$Comp
L L_Core_Ferrite L7
U 1 1
P 6650 5250
F 0 "L7" V 6600 5250 50  0000 C CNN
F 1 "0805" V 6760 5250 50  0000 C CNN
F 2 "ferrites:FER_SMD_0805" H 6650 5250 50  0001 C CNN
F 3 "" H 6650 5250 50  0000 C CNN
	1    6650 5250
	0    -1   -1   0   
$EndComp
$Comp
L C_Small C168
U 1 1
P 6350 5000
F 0 "C168" V 6400 5050 50  0000 L CNN
F 1 "0603" V 6250 4900 50  0000 L CNN
F 2 "capacitors:CAP_SMD_0603" H 6350 5000 50  0001 C CNN
F 3 "" H 6350 5000 50  0000 C CNN
	1    6350 5000
	1    0    0    -1  
$EndComp
$Comp
L C_Small C167
U 1 1
P 6100 5000
F 0 "C167" V 6150 5050 50  0000 L CNN
F 1 "0603" V 6000 4900 50  0000 L CNN
F 2 "capacitors:CAP_SMD_0603" H 6100 5000 50  0001 C CNN
F 3 "" H 6100 5000 50  0000 C CNN
	1    6100 5000
	1    0    0    -1  
$EndComp
$Comp
L GND #PWR0132
U 1 1
P 6250 4750
F 0 "#PWR0132" H 6250 4500 50  0001 C CNN
F 1 "GND" H 6250 4600 50  0000 C CNN
F 2 "" H 6250 4750 50  0000 C CNN
F 3 "" H 6250 4750 50  0000 C CNN
	1    6250 4750
	-1   0    0    1   
$EndComp
Wire Wire Line
	6100 4900 6100 4750
Wire Wire Line
	6100 4750 6350 4750
Wire Wire Line
	6350 4750 6350 4900
Connection ~ 6250 4750
Wire Wire Line
	6050 5250 6500 5250
Wire Wire Line
	6100 5250 6100 5100
Wire Wire Line
	6350 5250 6350 5100
Connection ~ 6100 5250
Connection ~ 6350 5250
$Comp
L +3V3 #PWR0133
U 1 1
P 9500 5050
F 0 "#PWR0133" H 9500 4900 50  0001 C CNN
F 1 "+3V3" H 9500 5200 50  0000 C CNN
F 2 "" H 9500 5050 50  0000 C CNN
F 3 "" H 9500 5050 50  0000 C CNN
	1    9500 5050
	1    0    0    -1  
$EndComp
$Comp
L L_Core_Ferrite L8
U 1 1
P 9250 5250
F 0 "L8" V 9200 5250 50  0000 C CNN
F 1 "0805" V 9360 5250 50  0000 C CNN
F 2 "ferrites:FER_SMD_0805" H 9250 5250 50  0001 C CNN
F 3 "" H 9250 5250 50  0000 C CNN
	1    9250 5250
	0    -1   -1   0   
$EndComp
$Comp
L C_Small C170
U 1 1
P 8950 5000
F 0 "C170" V 9000 5050 50  0000 L CNN
F 1 "0603" V 8850 4900 50  0000 L CNN
F 2 "capacitors:CAP_SMD_0603" H 8950 5000 50  0001 C CNN
F 3 "" H 8950 5000 50  0000 C CNN
	1    8950 5000
	1    0    0    -1  
$EndComp
$Comp
L C_Small C169
U 1 1
P 8700 5000
F 0 "C169" V 8750 5050 50  0000 L CNN
F 1 "0603" V 8600 4900 50  0000 L CNN
F 2 "capacitors:CAP_SMD_0603" H 8700 5000 50  0001 C CNN
F 3 "" H 8700 5000 50  0000 C CNN
	1    8700 5000
	1    0    0    -1  
$EndComp
$Comp
L GND #PWR0134
U 1 1
P 8850 4750
F 0 "#PWR0134" H 8850 4500 50  0001 C CNN
F 1 "GND" H 8850 4600 50  0000 C CNN
F 2 "" H 8850 4750 50  0000 C CNN
F 3 "" H 8850 4750 50  0000 C CNN
	1    8850 4750
	-1   0    0    1   
$EndComp
Wire Wire Line
	8700 4900 8700 4750
Wire Wire Line
	8700 4750 8950 4750
Wire Wire Line
	8950 4750 8950 4900
Connection ~ 8850 4750
Wire Wire Line
	8650 5250 9100 5250
Wire Wire Line
	8700 5250 8700 5100
Wire Wire Line
	8950 5250 8950 5100
Connection ~ 8700 5250
Connection ~ 8950 5250
$Comp
L C_Small C159
U 1 1
P 5150 2050
F 0 "C159" V 5050 1950 50  0000 L CNN
F 1 "10nF/50V" H 5550 2150 50  0000 R CNN
F 2 "capacitors:CAP_SMD_0603" H 5150 2050 50  0001 C CNN
F 3 "" H 5150 2050 50  0000 C CNN
	1    5150 2050
	1    0    0    -1  
$EndComp
Wire Wire Line
	5150 2150 5150 2250
Connection ~ 5150 2250
Wire Wire Line
	5150 1850 5150 1950
Connection ~ 4850 1850
$Comp
L +12V #PWR0135
U 1 1
P 8650 2250
F 0 "#PWR0135" H 8650 2100 50  0001 C CNN
F 1 "+12V" V 8650 2450 50  0000 C CNN
F 2 "" H 8650 2250 50  0000 C CNN
F 3 "" H 8650 2250 50  0000 C CNN
	1    8650 2250
	0    1    1    0   
$EndComp
$Comp
L C_Small C160
U 1 1
P 8550 2050
F 0 "C160" V 8450 1950 50  0000 L CNN
F 1 "10nF/50V" H 8950 2150 50  0000 R CNN
F 2 "capacitors:CAP_SMD_0603" H 8550 2050 50  0001 C CNN
F 3 "" H 8550 2050 50  0000 C CNN
	1    8550 2050
	1    0    0    -1  
$EndComp
Wire Wire Line
	8550 1850 8550 1950
Connection ~ 8200 1850
Wire Wire Line
	8550 2150 8550 2250
Connection ~ 8550 2250
$Comp
L C_Small C162
U 1 1
P 6600 4250
F 0 "C162" V 6700 4150 50  0000 L CNN
F 1 "10nF/50V" H 6550 4150 50  0000 R CNN
F 2 "capacitors:CAP_SMD_0603" H 6600 4250 50  0001 C CNN
F 3 "" H 6600 4250 50  0000 C CNN
	1    6600 4250
	1    0    0    -1  
$EndComp
Wire Wire Line
	6600 4350 6600 4450
Connection ~ 6900 4450
Wire Wire Line
	6600 4150 6600 4050
Connection ~ 6600 4050
$Comp
L C_Small C161
U 1 1
P 3250 4250
F 0 "C161" V 3350 4150 50  0000 L CNN
F 1 "10nF/50V" H 3200 4150 50  0000 R CNN
F 2 "capacitors:CAP_SMD_0603" H 3250 4250 50  0001 C CNN
F 3 "" H 3250 4250 50  0000 C CNN
	1    3250 4250
	1    0    0    -1  
$EndComp
Wire Wire Line
	3250 4350 3250 4450
Connection ~ 3550 4450
Wire Wire Line
	3250 4150 3250 4050
Connection ~ 3250 4050
$Comp
L D_TVS D39
U 1 1
P 1250 5900
F 0 "D39" H 1250 6000 50  0000 C CNN
F 1 "SMB" H 1250 5800 50  0000 C CNN
F 2 "diodes:SMB" H 1250 5900 50  0001 C CNN
F 3 "" H 1250 5900 50  0000 C CNN
	1    1250 5900
	0    1    1    0   
$EndComp
$Comp
L BAT54S D27
U 1 1
P 1700 5650
F 0 "D27" H 1800 5550 50  0000 C CNN
F 1 "BAT54S" H 1500 5550 50  0000 C CNN
F 2 "diodes:SOT-23-3" H 1650 5650 50  0001 C CNN
F 3 "" H 1650 5650 50  0000 C CNN
	1    1700 5650
	0    -1   -1   0   
$EndComp
Wire Wire Line
	1700 5050 1700 5400
$Comp
L R R67
U 1 1
P 1050 5650
F 0 "R67" V 950 5650 50  0000 C CNN
F 1 "100" V 1050 5650 50  0000 C CNN
F 2 "resistors:RES_SMD_0603" V 980 5650 50  0001 C CNN
F 3 "" H 1050 5650 50  0000 C CNN
	1    1050 5650
	0    -1   -1   0   
$EndComp
Wire Wire Line
	1600 5650 1800 5650
Connection ~ 1700 5650
Wire Wire Line
	1200 5650 1300 5650
Wire Wire Line
	900  5650 850  5650
Wire Wire Line
	1250 5750 1250 5650
Connection ~ 1250 5650
Wire Wire Line
	1600 5250 1700 5250
Connection ~ 1700 5250
$Comp
L BAT54S D28
U 1 1
P 4300 5650
F 0 "D28" H 4400 5550 50  0000 C CNN
F 1 "BAT54S" H 4100 5550 50  0000 C CNN
F 2 "diodes:SOT-23-3" H 4250 5650 50  0001 C CNN
F 3 "" H 4250 5650 50  0000 C CNN
	1    4300 5650
	0    -1   -1   0   
$EndComp
$Comp
L R R68
U 1 1
P 3650 5650
F 0 "R68" V 3550 5650 50  0000 C CNN
F 1 "100" V 3650 5650 50  0000 C CNN
F 2 "resistors:RES_SMD_0603" V 3580 5650 50  0001 C CNN
F 3 "" H 3650 5650 50  0000 C CNN
	1    3650 5650
	0    -1   -1   0   
$EndComp
$Comp
L D_TVS D40
U 1 1
P 3850 5900
F 0 "D40" H 3850 6000 50  0000 C CNN
F 1 "SMB" H 3850 5800 50  0000 C CNN
F 2 "diodes:SMB" H 3850 5900 50  0001 C CNN
F 3 "" H 3850 5900 50  0000 C CNN
	1    3850 5900
	0    1    1    0   
$EndComp
$Comp
L BAT54S D29
U 1 1
P 6900 5650
F 0 "D29" H 7000 5550 50  0000 C CNN
F 1 "BAT54S" H 6700 5550 50  0000 C CNN
F 2 "diodes:SOT-23-3" H 6850 5650 50  0001 C CNN
F 3 "" H 6850 5650 50  0000 C CNN
	1    6900 5650
	0    -1   -1   0   
$EndComp
Wire Wire Line
	1250 6050 1250 6150
Wire Wire Line
	1250 6150 2700 6150
Wire Wire Line
	2700 6150 2700 6050
Wire Wire Line
	2250 6000 2250 6150
Connection ~ 2250 6150
Wire Wire Line
	1950 6200 1950 6150
Connection ~ 1950 6150
Wire Wire Line
	1700 5900 1700 6150
Connection ~ 1700 6150
$Comp
L R R69
U 1 1
P 6250 5650
F 0 "R69" V 6150 5650 50  0000 C CNN
F 1 "100" V 6250 5650 50  0000 C CNN
F 2 "resistors:RES_SMD_0603" V 6180 5650 50  0001 C CNN
F 3 "" H 6250 5650 50  0000 C CNN
	1    6250 5650
	0    -1   -1   0   
$EndComp
$Comp
L D_TVS D41
U 1 1
P 6450 5900
F 0 "D41" H 6450 6000 50  0000 C CNN
F 1 "SMB" H 6450 5800 50  0000 C CNN
F 2 "diodes:SMB" H 6450 5900 50  0001 C CNN
F 3 "" H 6450 5900 50  0000 C CNN
	1    6450 5900
	0    1    1    0   
$EndComp
Wire Wire Line
	6900 5050 6900 5400
Wire Wire Line
	6800 5250 6900 5250
Connection ~ 6900 5250
Wire Wire Line
	6050 5650 6100 5650
Wire Wire Line
	6400 5650 6500 5650
Wire Wire Line
	6800 5650 7000 5650
Connection ~ 6900 5650
Wire Wire Line
	6450 6050 6450 6150
Wire Wire Line
	6450 6150 7900 6150
Wire Wire Line
	7900 6150 7900 6050
Wire Wire Line
	7450 6000 7450 6150
Connection ~ 7450 6150
Wire Wire Line
	6900 5900 6900 6150
Connection ~ 6900 6150
Wire Wire Line
	7150 6200 7150 6150
Connection ~ 7150 6150
Wire Wire Line
	6450 5750 6450 5650
Connection ~ 6450 5650
$Comp
L BAT54S D30
U 1 1
P 9500 5650
F 0 "D30" H 9600 5550 50  0000 C CNN
F 1 "BAT54S" H 9300 5550 50  0000 C CNN
F 2 "diodes:SOT-23-3" H 9450 5650 50  0001 C CNN
F 3 "" H 9450 5650 50  0000 C CNN
	1    9500 5650
	0    -1   -1   0   
$EndComp
$Comp
L D_TVS D42
U 1 1
P 9050 5900
F 0 "D42" H 9050 6000 50  0000 C CNN
F 1 "SMB" H 9050 5800 50  0000 C CNN
F 2 "diodes:SMB" H 9050 5900 50  0001 C CNN
F 3 "" H 9050 5900 50  0000 C CNN
	1    9050 5900
	0    1    1    0   
$EndComp
$Comp
L R R70
U 1 1
P 8850 5650
F 0 "R70" V 8750 5650 50  0000 C CNN
F 1 "100" V 8850 5650 50  0000 C CNN
F 2 "resistors:RES_SMD_0603" V 8780 5650 50  0001 C CNN
F 3 "" H 8850 5650 50  0000 C CNN
	1    8850 5650
	0    -1   -1   0   
$EndComp
Wire Wire Line
	9500 5050 9500 5400
Wire Wire Line
	9400 5250 9500 5250
Connection ~ 9500 5250
Wire Wire Line
	8650 5650 8700 5650
Wire Wire Line
	9000 5650 9100 5650
Wire Wire Line
	9400 5650 9600 5650
Connection ~ 9500 5650
Wire Wire Line
	9050 5750 9050 5650
Connection ~ 9050 5650
Wire Wire Line
	9050 6050 9050 6150
Wire Wire Line
	9050 6150 10500 6150
Wire Wire Line
	10500 6150 10500 6050
Wire Wire Line
	10050 6000 10050 6150
Connection ~ 10050 6150
Wire Wire Line
	9500 5900 9500 6150
Connection ~ 9500 6150
Wire Wire Line
	9750 6200 9750 6150
Connection ~ 9750 6150
Wire Wire Line
	2900 5650 2900 5600
$Comp
L C_Small C171
U 1 1
P 2500 5900
F 0 "C171" V 2550 5950 50  0000 L CNN
F 1 "10nF/50V" V 2400 5700 50  0000 L CNN
F 2 "capacitors:CAP_SMD_0603" H 2500 5900 50  0001 C CNN
F 3 "" H 2500 5900 50  0000 C CNN
	1    2500 5900
	1    0    0    -1  
$EndComp
Wire Wire Line
	2500 6000 2500 6150
Connection ~ 2500 6150
Wire Wire Line
	2500 5800 2500 5650
Connection ~ 2500 5650
Wire Wire Line
	5500 5650 5500 5600
$Comp
L C_Small C172
U 1 1
P 5100 5900
F 0 "C172" V 5150 5950 50  0000 L CNN
F 1 "10nF/50V" V 5000 5700 50  0000 L CNN
F 2 "capacitors:CAP_SMD_0603" H 5100 5900 50  0001 C CNN
F 3 "" H 5100 5900 50  0000 C CNN
	1    5100 5900
	1    0    0    -1  
$EndComp
Wire Wire Line
	8100 5650 8100 5600
$Comp
L C_Small C173
U 1 1
P 7700 5900
F 0 "C173" V 7750 5950 50  0000 L CNN
F 1 "10nF/50V" V 7600 5700 50  0000 L CNN
F 2 "capacitors:CAP_SMD_0603" H 7700 5900 50  0001 C CNN
F 3 "" H 7700 5900 50  0000 C CNN
	1    7700 5900
	1    0    0    -1  
$EndComp
Wire Wire Line
	7700 5800 7700 5650
Connection ~ 7700 5650
Wire Wire Line
	7700 6000 7700 6150
Connection ~ 7700 6150
Wire Wire Line
	10700 5650 10700 5600
$Comp
L C_Small C174
U 1 1
P 10300 5900
F 0 "C174" V 10350 5950 50  0000 L CNN
F 1 "10nF/50V" V 10200 5700 50  0000 L CNN
F 2 "capacitors:CAP_SMD_0603" H 10300 5900 50  0001 C CNN
F 3 "" H 10300 5900 50  0000 C CNN
	1    10300 5900
	1    0    0    -1  
$EndComp
Wire Wire Line
	10300 5800 10300 5650
Connection ~ 10300 5650
Wire Wire Line
	10300 6000 10300 6150
Connection ~ 10300 6150
Wire Wire Line
	3450 5650 3500 5650
Wire Wire Line
	3800 5650 3900 5650
Wire Wire Line
	3850 5750 3850 5650
Connection ~ 3850 5650
Wire Wire Line
	4200 5650 4400 5650
Connection ~ 4300 5650
Wire Wire Line
	4700 5650 5500 5650
Connection ~ 5300 5650
Wire Wire Line
	5300 5750 5300 5650
Wire Wire Line
	5100 5800 5100 5650
Connection ~ 5100 5650
Wire Wire Line
	4850 5800 4850 5650
Connection ~ 4850 5650
Wire Wire Line
	3850 6050 3850 6150
Wire Wire Line
	3850 6150 5300 6150
Wire Wire Line
	5300 6150 5300 6050
Wire Wire Line
	5100 6000 5100 6150
Connection ~ 5100 6150
Wire Wire Line
	4850 6000 4850 6150
Connection ~ 4850 6150
Wire Wire Line
	4300 5900 4300 6150
Connection ~ 4300 6150
Wire Wire Line
	4550 6200 4550 6150
Connection ~ 4550 6150
Wire Wire Line
	4300 5400 4300 5050
Wire Wire Line
	4200 5250 4300 5250
Connection ~ 4300 5250
Wire Wire Line
	3900 5250 3450 5250
Wire Wire Line
	3750 5100 3750 5250
Connection ~ 3750 5250
Wire Wire Line
	3500 5100 3500 5250
Connection ~ 3500 5250
Wire Wire Line
	3500 4900 3500 4750
Wire Wire Line
	3500 4750 3750 4750
Wire Wire Line
	3750 4750 3750 4900
Connection ~ 3650 4750
$Comp
L jump_nc JP9
U 1 1
P 1450 5050
F 0 "JP9" H 1450 5130 50  0000 C CNN
F 1 "jump_nc" H 1460 4990 50  0001 C CNN
F 2 "connectors:CON_JMP_100_1x2" H 1450 5050 50  0001 C CNN
F 3 "" H 1450 5050 50  0000 C CNN
	1    1450 5050
	1    0    0    -1  
$EndComp
Wire Wire Line
	1350 5050 1300 5050
Wire Wire Line
	1300 5050 1300 5250
Wire Wire Line
	1550 5050 1600 5050
Wire Wire Line
	1600 5050 1600 5250
$Comp
L jump_nc JP10
U 1 1
P 4050 5050
F 0 "JP10" H 4050 5130 50  0000 C CNN
F 1 "jump_nc" H 4060 4990 50  0001 C CNN
F 2 "connectors:CON_JMP_100_1x2" H 4050 5050 50  0001 C CNN
F 3 "" H 4050 5050 50  0000 C CNN
	1    4050 5050
	1    0    0    -1  
$EndComp
Wire Wire Line
	3950 5050 3900 5050
Wire Wire Line
	3900 5050 3900 5250
Wire Wire Line
	4150 5050 4200 5050
Wire Wire Line
	4200 5050 4200 5250
$Comp
L jump_nc JP11
U 1 1
P 6650 5050
F 0 "JP11" H 6650 5130 50  0000 C CNN
F 1 "jump_nc" H 6660 4990 50  0001 C CNN
F 2 "connectors:CON_JMP_100_1x2" H 6650 5050 50  0001 C CNN
F 3 "" H 6650 5050 50  0000 C CNN
	1    6650 5050
	1    0    0    -1  
$EndComp
Wire Wire Line
	6550 5050 6500 5050
Wire Wire Line
	6500 5050 6500 5250
Wire Wire Line
	6750 5050 6800 5050
Wire Wire Line
	6800 5050 6800 5250
$Comp
L jump_nc JP12
U 1 1
P 9250 5050
F 0 "JP12" H 9250 5130 50  0000 C CNN
F 1 "jump_nc" H 9260 4990 50  0001 C CNN
F 2 "connectors:CON_JMP_100_1x2" H 9250 5050 50  0001 C CNN
F 3 "" H 9250 5050 50  0000 C CNN
	1    9250 5050
	1    0    0    -1  
$EndComp
Wire Wire Line
	9150 5050 9100 5050
Wire Wire Line
	9100 5050 9100 5250
Wire Wire Line
	9350 5050 9400 5050
Wire Wire Line
	9400 5050 9400 5250
Text Notes 1400 5400 0    60   ~ 0
DNP
Text Notes 1250 4900 0    60   ~ 0
DNP
Text Notes 700  4900 0    60   ~ 0
DNP
Text Notes 3850 4900 0    60   ~ 0
DNP
Text Notes 3300 4900 0    60   ~ 0
DNP
Text Notes 4000 5400 0    60   ~ 0
DNP
Text Notes 6600 5400 0    60   ~ 0
DNP
Text Notes 6450 4900 0    60   ~ 0
DNP
Text Notes 5900 4900 0    60   ~ 0
DNP
Text Notes 9200 5400 0    60   ~ 0
DNP
Text Notes 9050 4900 0    60   ~ 0
DNP
Text Notes 8500 4900 0    60   ~ 0
DNP
$EndSCHEMATC
